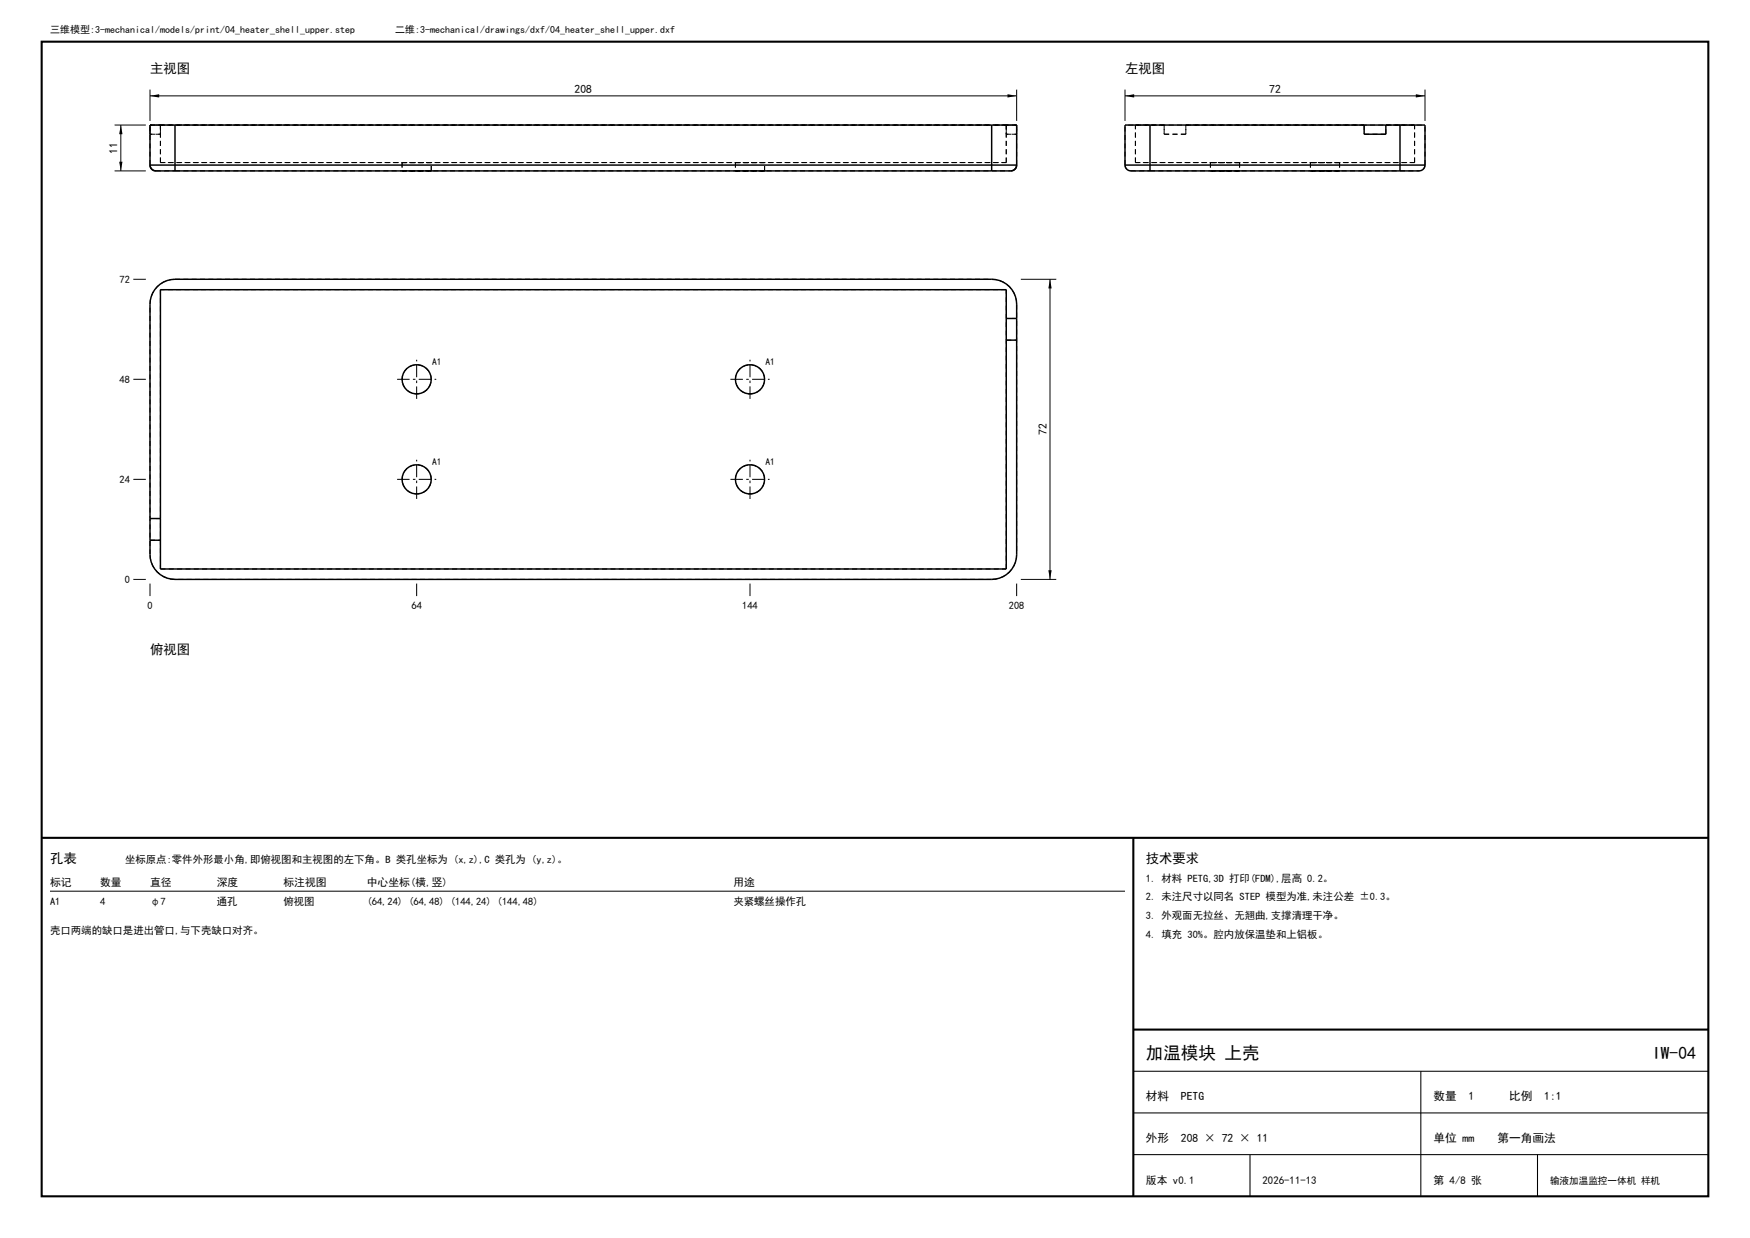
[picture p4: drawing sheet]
<svg xmlns="http://www.w3.org/2000/svg" width="420mm" height="297mm" viewBox="0 0 420 297" stroke-linecap="round" stroke-linejoin="round" font-family="sans-serif">
<path d="M10 10h400v277h-400zM10 201h400M272 201v86M272 247h138" fill="none" stroke="#000" stroke-width=".5"/>
<g fill="none" stroke="#000" stroke-width=".24" stroke-dasharray="1.2 .8" stroke-linecap="butt">
<path d="M36 32.2v-2.2M36 30v2.2M36 39.6v-9.6M36 32.2h2.5M36 30h2.5M36 30h6M36 39.6a1.4 1.4 0 0 0 1.4 1.4M38.5 30h-2.5M38.5 30h203M38.5 32.2v-2.2M38.5 32.2h-2.5M38.5 30v2.2"/>
<path d="M38.5 39v-9M38.5 39h203M42 30h196M96.5 39h7M96.5 39v2M103.5 39h-7M176.5 39h7M176.5 39v2M183.5 39h-7M241.5 30h2.5M241.5 30h-203M241.5 39v-9"/>
<path d="M241.5 32.2v-2.2M241.5 30v2.2M241.5 32.2h2.5M241.5 39h-203M244 30h-2.5M244 30h-6M244 32.2v-2.2M244 30v2.2M244 39.6v-9.6M244 32.2h-2.5M244 39.6a1.4 1.4 0 0 1-1.4 1.4M270 39.6v-9.6"/>
<path d="M270 39.6a1.4 1.4 0 0 0 1.4 1.4M272.5 30h54.9M272.5 39h67M272.5 39v-9M276 30h-6M279.4 30h-6.9M279.4 30h-3.4M279.4 32.2v-2.2M279.4 32.2h5.2M279.4 30v2.2M284.6 32.2h-5.2M284.6 30v2.2"/>
<path d="M284.6 32.2v-2.2M290.5 39h7M290.5 39v2M294 39h-3.5M297.5 39h-3.5M297.5 39v2M314.5 39h7M314.5 39v2M318 39h-3.5M321.5 39h-3.5M321.5 39v2M327.4 30h-42.8"/>
<path d="M327.4 32.2h5.2M327.4 30v2.2M332.6 30h6.9M332.6 32.2v-2.2M336 30h-51.4M336 30h6M339.5 30h-6.9M339.5 39v-9M339.5 39h-67M342 39.6v-9.6M342 39.6a1.4 1.4 0 0 1-1.4 1.4M37.4 41h4.6"/>
<path d="M42 41h196M96.5 41h7M103.5 41h-7M103.5 41v-2M176.5 41h7M183.5 41h-7M183.5 41v-2M238 41h4.6M271.4 41h4.6M276 41h60M290.5 41h7M294 41h-3.5"/>
<path d="M297.5 41h-3.5M314.5 41h7M318 41h-3.5M321.5 41h-3.5M336 41h4.6M36 73a6 6 0 0 1 6-6M38.5 69.5v67M42 67h196M238 67a6 6 0 0 1 6 6M241.5 69.5h-203M244 73v60M244 76.4h-2.5"/>
<path d="M103.5 91a3.5 3.5 0 0 0-5-3.1 3.5 3.5 0 0 0-.7 5.9 3.5 3.5 0 0 0 5.6-2.1l.1-.7M183.5 91a3.5 3.5 0 0 0-5-3.1 3.5 3.5 0 0 0-.7 5.9 3.5 3.5 0 0 0 5.6-2.1l.1-.7M241.5 81.6h2.5M103.5 115a3.5 3.5 0 0 0-5-3.1 3.5 3.5 0 0 0-.7 5.9 3.5 3.5 0 0 0 5.6-2.1l.1-.7M183.5 115a3.5 3.5 0 0 0-5-3.1 3.5 3.5 0 0 0-.7 5.9 3.5 3.5 0 0 0 5.6-2.1l.1-.7M36 133v-60M36 129.6h2.5M38.5 124.4h-2.5M38.5 136.5h203M42 139a6 6 0 0 1-6-6M238 139h-196M241.5 136.5v-67"/>
<path d="M244 133a6 6 0 0 1-6 6"/>
</g>
<g fill="none" stroke="#000" stroke-width=".35">
<path d="M36 39.6a1.79 1.79 0 0 0 2.1 1.4h3.9M36 39.6h6M42 30h-6v9.6M42 39.6v1.4M42 30h196M42 30v9.6M42 39.6h196M238 30h6v9.6M238 39.6h6M238 39.6v1.4M238 30v9.6M244 39.6a1.79 1.79 0 0 1-2.1 1.4h-3.9"/>
<path d="M270 39.6a1.79 1.79 0 0 0 2.1 1.4h3.9M270 39.6h6M276 30h-6v9.6M276 39.6v1.4M276 30h60M276 39.6h60M276 30v9.6M327.4 30v2.2h5.2v-2.2M336 30h6v9.6M336 39.6h6M336 39.6v1.4M336 30v9.6"/>
<path d="M342 39.6a1.79 1.79 0 0 1-2.1 1.4h-3.9M42 41h196M276 41h60M37.8 68.8a6 6 0 0 1 4.2-1.8h196a6 6 0 0 1 6 6v60a6 6 0 0 1-6 6h-196a6 6 0 0 1-6-6v-60a6 6 0 0 1 1.8-4.2zM38.5 69.5h203v67h-203zM241.5 76.4h2.5M241.5 81.6h2.5M36 129.6h2.5M36 124.4h2.5"/>
<circle cx="100" cy="91" r="3.5"/>
<circle cx="180" cy="91" r="3.5"/>
<circle cx="100" cy="115" r="3.5"/>
<circle cx="180" cy="115" r="3.5"/>
</g>
<g fill="none" stroke="#000" stroke-width=".24">
<path d="M27.5 30h7.5M29 30v11M36 21.5v7.5M36 23h208M244 21.5v7.5M270 23h72M270 21.5v7.5M342 21.5v7.5M27.5 41h7.5M32 67h3M245 67h8.5M252 67v72"/>
<path d="M32 91h3M32 115h3M32 139h3M36 140v3M100 140v3M180 140v3M244 140v3M245 139h8.5M12 213.8h258"/>
</g>
<path d="M29 30l.4 2.2h-.8zM36 23l2.2-.4v.8zM241.8 22.6l2.2 .4-2.2 .4zM270 23l2.2-.4v.8zM339.8 22.6l2.2 .4-2.2 .4zM28.6 38.8h.8l-.4 2.2zM252 67l.4 2.2h-.8zM251.6 136.8h.8l-.4 2.2z" fill="#000"/>
<path d="M95.3 91h9.4M100 95.7v-9.4M175.3 91h9.4M180 95.7v-9.4M95.3 115h9.4M100 119.7v-9.4M175.3 115h9.4M180 119.7v-9.4" fill="none" stroke="#000" stroke-width=".24" stroke-dasharray="3 .8 .6 .8" stroke-linecap="butt"/>
<path d="M272 257h138M341 257v30M272 267h138M272 277h138M300 277v10M369 277v10" fill="none" stroke="#000" stroke-width=".25"/>
<g font-size="4.2">
<text x="275" y="254">加温模块 上壳</text>
<text x="396.5" y="254">IW-04</text>
</g>
<g font-size="3.2">
<text x="36" y="17.5">主视图</text>
<text x="270" y="17.5">左视图</text>
<text x="36" y="157">俯视图</text>
<text x="12" y="207">孔表</text>
<text x="275" y="207">技术要求</text>
</g>
<g font-size="2.8">
<text x="137.9" y="22.2">208</text>
<text x="304.6" y="22.2">72</text>
<text x="28.2" y="36.9" transform="rotate(-90 28.2 36.9)">11</text>
<text x="251.2" y="104.4" transform="rotate(-90 251.2 104.4)">72</text>
<text x="275" y="264">材料</text>
<text x="283.4" y="264">PETG</text>
<text x="344" y="264">数量</text>
<text x="352.4" y="264">1</text>
<text x="362.2" y="264">比例</text>
<text x="370.6" y="264">1:1</text>
<text x="275" y="274">外形</text>
<text x="283.4" y="274">208 × 72 × 11</text>
<text x="344" y="274">单位 mm</text>
<text x="359.4" y="274">第一角画法</text>
</g>
<g font-size="2.6">
<text x="12" y="212.5">标记</text>
<text x="24" y="212.5">数量</text>
<text x="36" y="212.5">直径</text>
<text x="52" y="212.5">深度</text>
<text x="68" y="212.5">标注视图</text>
<text x="88" y="212.5">中心坐标(横,竖)</text>
<text x="176" y="212.5">用途</text>
<text x="275" y="284">版本 v0.1</text>
<text x="303" y="284">2026-11-13</text>
<text x="344" y="284">第 4/8 张</text>
</g>
<g font-size="2.5">
<text x="28.7" y="67.9">72</text>
<text x="28.7" y="91.9">48</text>
<text x="28.7" y="115.9">24</text>
<text x="30" y="139.9">0</text>
<text x="35.4" y="146">0</text>
<text x="98.8" y="146">64</text>
<text x="178.1" y="146">144</text>
<text x="242.1" y="146">208</text>
<text x="30" y="207">坐标原点:零件外形最小角,即俯视图和主视图的左下角。B 类孔坐标为 (x,z),C 类孔为 (y,z)。</text>
<text x="275" y="211.5">1. 材料 PETG,3D 打印(FDM),层高 0.2。</text>
<text x="275" y="216">2. 未注尺寸以同名 STEP 模型为准,未注公差 ±0.3。</text>
<text x="12" y="217.1">A1</text>
<text x="24" y="217.1">4</text>
<text x="36" y="217.1">φ7</text>
<text x="52" y="217.1">通孔</text>
<text x="68" y="217.1">俯视图</text>
<text x="88" y="217.1">(64,24) (64,48) (144,24) (144,48)</text>
<text x="176" y="217.1">夹紧螺丝操作孔</text>
<text x="275" y="220.5">3. 外观面无拉丝、无翘曲,支撑清理干净。</text>
<text x="12" y="224">壳口两端的缺口是进出管口,与下壳缺口对齐。</text>
<text x="275" y="225">4. 填充 30%。腔内放保温垫和上铝板。</text>
</g>
<g font-size="2.4">
<text x="12" y="8">三维模型:3-mechanical/models/print/04_heater_shell_upper.step</text>
<text x="94.8" y="8">二维:3-mechanical/drawings/dxf/04_heater_shell_upper.dxf</text>
</g>
<g font-size="2.3">
<text x="103.7" y="87.6">A1</text>
<text x="183.7" y="87.6">A1</text>
<text x="103.7" y="111.6">A1</text>
<text x="183.7" y="111.6">A1</text>
<text x="372" y="284">输液加温监控一体机 样机</text>
</g>
</svg>
